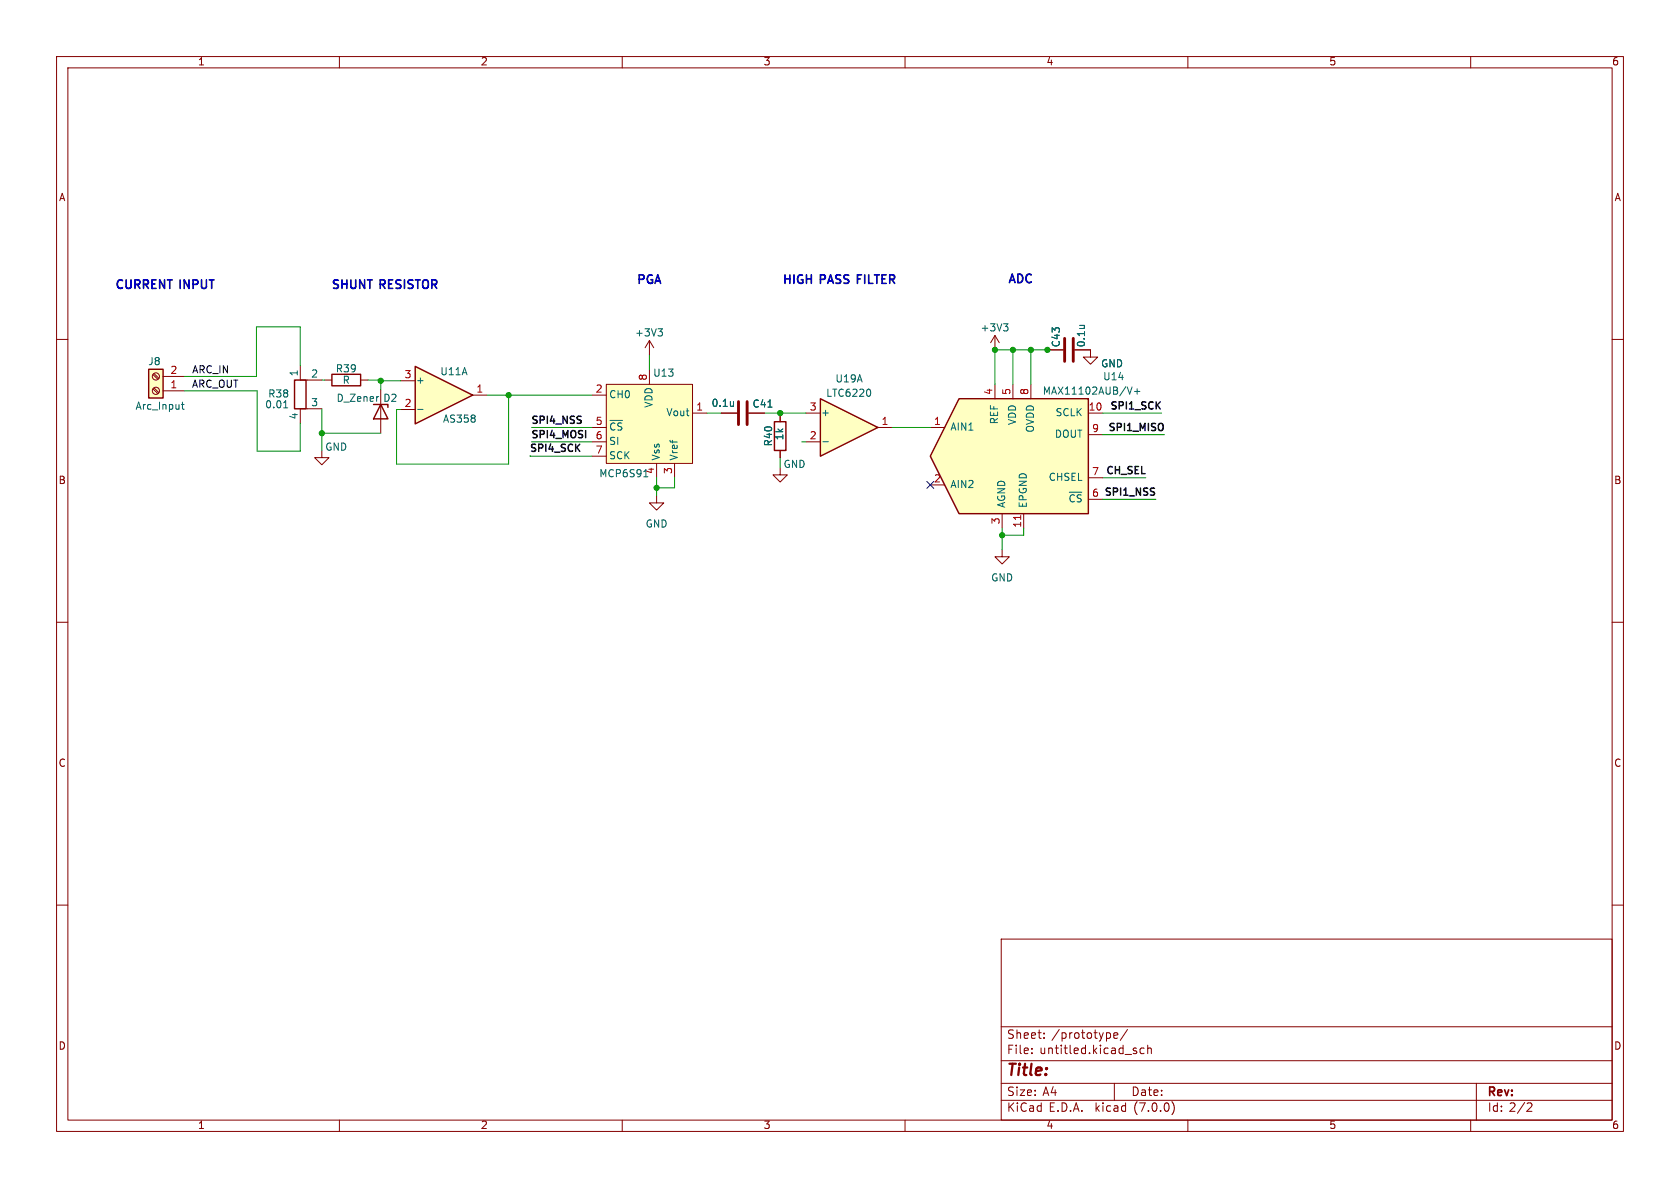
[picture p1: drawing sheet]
<svg xmlns="http://www.w3.org/2000/svg" width="297mm" height="210mm" viewBox="0 0 297 210" stroke-linecap="round" stroke-linejoin="round" font-family="sans-serif">
<g fill="none" stroke="#840000" stroke-width=".18">
<path d="M10 10h277v190h-277zM12 12h273v186h-273zM60 10v2M110 10v2M160 10v2M210 10v2M260 10v2M10 60h2M285 60h2M56.9 79.6v1.3h1.3l-1.3 1.3-1.3-1.3h1.3M192.8 61.8v1.3h-1.3l1.3 1.3 1.3-1.3h-1.3M177.2 97.2v1.2h1.2l-1.2 1.3-1.3-1.3h1.3"/>
<path d="M10 110h2M285 110h2M10 160h2M285 160h2M177 166h108v32h-108zM60 198v2M110 198v2M160 198v2M177 194.5h108M177 191.5h108M177 187.5h108M177 181.5h108"/>
<path d="M182.4 186.1v.2M182.4 185.3v.2M184.6 183.4v.2M184.6 182.6v.2M196.9 183.1l.7-.2-.1-.3h-.4l-.2 .2 .1 .7h.5M197 191.5v3M199.3 182l-1.3 1.9M200.9 185.8v.4M202.3 185.3h-.5l-.3 .2v.5l.2 .2h.6M202.9 185.4l.2-.1h.4v1M202.9 184.8v1.5M207.2 194.7a1.72 1.72 0 0 1 0 2.3"/>
<path d="M210 198v2M260 198v2M261 191.5v6.5M270.2 195h.5l.1 .4-.9 1.1h.9"/>
</g>
<path d="M145 70.5l10.2 5.1-10.2 5z" fill="#ffffc2"/>
<path d="M52.1 67.2h2v5.1h-2zM145 70.5l10.2 5.1-10.2 5z" fill="none" stroke="#840000" stroke-width=".25"/>
<path d="M175.9 59.3l-.8 1.3M175.9 59.3v2.5M175.9 59.3l.8 1.3M53.1 64.6v2.6h3.8M56.9 72.3h-3.8v2.5M142.5 78.1h2.5M142.5 73h2.5M155.2 75.6h2.5" fill="none" stroke="#840000" stroke-width=".18"/>
<path d="M177.4 57.2h.8l-.4 .5M178 57.7l.2 .3v.3l-.2 .2M50.1 72.1h.8M145.5 78.1h.9M153.8 68.9l.1 .4-.1 .6" fill="none" stroke="#006464" stroke-width=".18"/>
<path d="M169.5 70.5h22.9v20.3h-22.9l-5-10.2z" fill="#ffffc2"/>
<path d="M26.3 65.3h2.5v5.1h-2.5zM58.7 66.2h5.1v2h-5.1zM66 71.5h2.6v.5M67.3 71.5l1.3 2.5h-2.6zM136.9 74.5h2v5.1h-2zM169.5 70.5h22.9v20.3h-22.9l-5-10.2z" fill="none" stroke="#840000" stroke-width=".25"/>
<g fill="none" stroke="#840000" stroke-width=".18">
<path d="M27.1 66.2l.8 .9M27.1 68.8l.8 .8M27.2 66l.9 .9M27.2 68.6l.9 .8M28.8 69.1h3.8M28.8 66.5h3.8M57.4 67.2h1.3M63.8 67.2h1.2M67.3 69v7.6M127.5 73h2.8M132.3 73h2.8M137.9 73.3v1.2"/>
<path d="M137.9 79.6v1.3M164.5 75.6h2.5M175.9 67.9v2.6M179.1 67.9v2.6M182.2 67.9v2.6M185.2 61.8h2.8M190 61.8h2.8M192.4 73h2.5M192.4 76.8h2.5M116.1 87.6v1.3h1.2l-1.2 1.3-1.3-1.3h1.3M137.9 82.7v1.2h1.3l-1.3 1.3-1.2-1.3h1.2M164.5 85.7h2.5"/>
<path d="M177.2 90.8v2.5M181 90.8v2.5M192.4 88.3h2.5M192.4 84.5h2.5"/>
<circle cx="27.6" cy="66.5" r=".63"/>
<circle cx="27.6" cy="69.1" r=".63"/>
</g>
<path d="M180.4 91.1v.7" fill="none" stroke="#a90000" stroke-width=".18"/>
<path d="M32.1 71.5h.5M32.3 71.1v1.1l.3 .1M66.8 70.1h.1M200.1 68.4l-.4 1.3M200.6 69.2h.9M201 68.7v1M189 87h2.3M189.9 87.6l-.2-.1h-.3l-.2 .5M191.1 87.5h-.4l-.3 .3" fill="none" stroke="#006464" stroke-width=".18"/>
<path d="M188.2 59.8v4.1M189.7 59.8v4.1M130.6 71v4.1M132.1 71v4.1" fill="none" stroke="#840000" stroke-width=".51"/>
<path d="M26.3 65.3h2.5v5.1h-2.5z" fill="#ffffc2" stroke="#ffffc2" stroke-width=".18"/>
<path d="M73.4 64.8l10.2 5.1-10.2 5z" fill="#ffffc2"/>
<path d="M73.4 64.8l10.2 5.1-10.2 5z" fill="none" stroke="#840000" stroke-width=".25"/>
<g fill="none" stroke="#840000" stroke-width=".18">
<path d="M70.9 72.4h2.5M70.9 67.3h2.5M83.6 69.9h2.5M104.6 69.9h2.6M104.6 75.6h2.6M104.6 78.1h2.6M107.2 67.9h15.2v14h-15.2zM114.8 60.2v2.5M114.8 65.4v2.5M114.8 60.2l-.8 1.3M114.8 60.2l.8 1.3M122.4 73h2.6"/>
<path d="M127.5 73h2.8M132.3 73h2.8M137.9 73.3v1.2M137.9 79.6v1.3M185.2 61.8h2.8M190 61.8h2.8M104.6 80.6h2.6M116.1 81.9v2.6M119.3 81.9v2.6"/>
</g>
<path d="M116.3 58.1h.8l-.4 .5M116.9 58.6l.2 .3v.3l-.2 .2M73.8 72.4h1M107.8 74.3h2.2M108.7 74.9l-.2-.1h-.3l-.3 .5M109.9 74.8h-.5l-.2 .3M113.8 84.3h.7" fill="none" stroke="#006464" stroke-width=".18"/>
<path d="M107.2 67.9h15.2v14h-15.2z" fill="#ffffc2" stroke="#ffffc2" stroke-width=".18"/>
<path d="M205.4 74.9a.9 .9 0 0 1 0 1.2M203.9 86.9l.2 .3-.2 .3M203.9 86.3h.2" fill="none" stroke="#0f0f0f" stroke-width=".25"/>
<g fill="none" stroke="#009600" stroke-width=".18">
<path d="M32.6 69.1h12.9v10.7h7.6v-5M53.1 64.6v-6.8h-7.8v8.7h-12.7M56.9 72.3v7.3M56.9 76.6h10.4M56.9 67.2h.5M65 67.2h2.3v1.8M67.3 67.3h3.6M86.1 69.9h18.5M89.9 69.9v12.1h-19.8v-9.6h.8M94 75.6h10.6M94 78.1h10.6M114.8 62.7v2.7"/>
<path d="M125 73h2.5M135.1 73h7.4M137.9 73v.3M141.7 78.1h.8M157.7 75.6h6.8M179.1 61.8v6.1M182.2 61.8v6.1M185.3 61.8h-9.4v6.1M194.9 73h10.5M194.9 76.8h11M93.7 80.6h10.9M116.1 84.5v3.1"/>
<path d="M119.3 84.5v1.7h-3.2M137.9 80.9v1.8M177.2 93.3v3.9M181 93.3v1.3h-3.8M194.9 84.5h7.7M194.9 88.3h9.4"/>
</g>
<path d="M163.9 85.1l1.2 1.2M165.1 85.1l-1.2 1.2" fill="none" stroke="#000084" stroke-width=".18"/>
<g fill="#009600" stroke="#009600" stroke-width=".18">
<circle cx="179.1" cy="61.8" r=".46"/>
<circle cx="177.2" cy="94.6" r=".46"/>
<circle cx="185.2" cy="61.8" r=".46"/>
<circle cx="182.2" cy="61.8" r=".46"/>
<circle cx="175.9" cy="61.8" r=".46"/>
<circle cx="56.9" cy="76.6" r=".46"/>
<circle cx="67.3" cy="67.3" r=".46"/>
<circle cx="137.9" cy="73" r=".46"/>
<circle cx="89.9" cy="69.9" r=".46"/>
<circle cx="116.1" cy="86.2" r=".46"/>
</g>
<text font-size="2.8" fill="#840000" x="178" y="190.8">Title:</text>
<g font-size="2.1" fill="#0000c2">
<text x="20.4" y="51.3">CURRENT INPUT</text>
<text x="58.7" y="51.3">SHUNT RESISTOR</text>
<text x="112.6" y="50.4">PGA</text>
<text x="138.4" y="50.4">HIGH</text>
<text x="145.1" y="50.4">PASS FILTER</text>
<text x="178.3" y="50.3">ADC</text>
</g>
<g font-size="2.1" fill="#840000">
<text x="178" y="183.9">Sheet:</text>
<text x="185.9" y="183.9">/prototype/</text>
<text x="178" y="186.6">File:</text>
<text x="183.8" y="186.6">untitled.kicad_sch</text>
<text x="178" y="196.8">KiCad</text>
<text x="178" y="194">Size:</text>
<text x="184.3" y="194">A4</text>
<text x="185.4" y="196.8">E.D.A.</text>
<text x="193.7" y="196.8">kicad</text>
<text x="200" y="194">Date:</text>
<text x="200.6" y="196.8">(7.0.0)</text>
<text x="263" y="194.2">Rev:</text>
<text x="263" y="196.8">Id: 2/2</text>
</g>
<g font-size="1.8" fill="#840000">
<text x="35" y="11.8">1</text>
<text x="85" y="11.8">2</text>
<text x="135" y="11.8">3</text>
<text x="185" y="11.8">4</text>
<text x="235" y="11.8">5</text>
<text x="285" y="11.8">6</text>
<text x="10.4" y="35.8">A</text>
<text x="285.4" y="35.8">A</text>
<text x="10.3" y="85.8">B</text>
<text x="285.3" y="85.8">B</text>
<text x="10.3" y="135.8">C</text>
<text x="285.3" y="135.8">C</text>
<text x="10.3" y="185.8">D</text>
<text x="285.3" y="185.8">D</text>
<text x="35" y="199.8">1</text>
<text x="85" y="199.8">2</text>
<text x="135" y="199.8">3</text>
<text x="185" y="199.8">4</text>
<text x="235" y="199.8">5</text>
<text x="285" y="199.8">6</text>
</g>
<g font-size="1.8" fill="#006464">
<text x="112.2" y="59.8">+3V3</text>
<text x="173.3" y="58.9">+3V3</text>
<text x="26.2" y="64.8">J8</text>
<text x="187.6" y="61.5" transform="rotate(-90 187.6 61.5)">C43</text>
<text x="192.1" y="61.5" transform="rotate(-90 192.1 61.5)">0.1u</text>
<text x="194.6" y="65.2">GND</text>
<text x="47.4" y="70.5">R38</text>
<text x="52.8" y="66.6" transform="rotate(-90 52.8 66.6)">1</text>
<text x="55" y="66.9">2</text>
<text x="59.3" y="66.1">R39</text>
<text x="59.4" y="71.3">D_Zener</text>
<text x="60.5" y="68.1">R</text>
<text x="67.7" y="71.3">D2</text>
<text x="73.5" y="68.1">+</text>
<text x="77.8" y="66.6">U11A</text>
<text x="107.7" y="70.7">CH0</text>
<text x="115.4" y="66.9">U13</text>
<text x="146" y="70.4">LTC6220</text>
<text x="147.6" y="67.9">U19A</text>
<text x="184.3" y="70">MAX11102AUB/V+</text>
<text x="195" y="67.5">U14</text>
<text x="23.9" y="72.7">Arc_Input</text>
<text x="46.8" y="72.5">0.01</text>
<text x="52.8" y="74.2" transform="rotate(-90 52.8 74.2)">4</text>
<text x="55" y="72">3</text>
<text x="78.3" y="75">AS358</text>
<text x="107.7" y="77">~{CS}</text>
<text x="115.6" y="72.2" transform="rotate(-90 115.6 72.2)">VDD</text>
<text x="117.7" y="73.9">Vout</text>
<text x="125.7" y="72.2">0.1u</text>
<text x="133" y="72.3">C41</text>
<text x="138.7" y="77.9" transform="rotate(-90 138.7 77.9)">1k</text>
<text x="145.2" y="73.9">+</text>
<text x="168" y="76.4">AIN1</text>
<text x="176.7" y="75.1" transform="rotate(-90 176.7 75.1)">REF</text>
<text x="179.9" y="75.3" transform="rotate(-90 179.9 75.3)">VDD</text>
<text x="183.1" y="76.6" transform="rotate(-90 183.1 76.6)">OVDD</text>
<text x="186.4" y="77.7">DOUT</text>
<text x="186.5" y="73.9">SCLK</text>
<text x="57.4" y="79.9">GND</text>
<text x="107.7" y="78.9">SI</text>
<text x="107.7" y="81.5">SCK</text>
<text x="115.8" y="83.9" transform="rotate(-90 115.8 83.9)">4</text>
<text x="116.9" y="81.4" transform="rotate(-90 116.9 81.4)">Vss</text>
<text x="120.1" y="81.4" transform="rotate(-90 120.1 81.4)">Vref</text>
<text x="136.8" y="79" transform="rotate(-90 136.8 79)">R40</text>
<text x="138.5" y="83">GND</text>
<text x="105.9" y="84.6">MCP6S91</text>
<text x="168" y="86.6">AIN2</text>
<text x="178" y="89.8" transform="rotate(-90 178 89.8)">AGND</text>
<text x="181.8" y="89.8" transform="rotate(-90 181.8 89.8)">EPGND</text>
<text x="185.3" y="85.3">CHSEL</text>
<text x="188.8" y="89.7">~{CS}</text>
<text x="114.1" y="93.5">GND</text>
<text x="175.2" y="103.1">GND</text>
</g>
<g font-size="1.8" fill="#a90000">
<text x="30.1" y="68.8">1</text>
<text x="30.1" y="66.3">2</text>
<text x="71.5" y="67.1">3</text>
<text x="84.2" y="69.6">1</text>
<text x="105.2" y="69.6">2</text>
<text x="114.6" y="67.3" transform="rotate(-90 114.6 67.3)">8</text>
<text x="175.6" y="69.9" transform="rotate(-90 175.6 69.9)">4</text>
<text x="178.8" y="69.9" transform="rotate(-90 178.8 69.9)">5</text>
<text x="182" y="69.9" transform="rotate(-90 182 69.9)">8</text>
<text x="71.5" y="72.1">2</text>
<text x="105.2" y="75.3">5</text>
<text x="105.2" y="77.9">6</text>
<text x="123" y="72.8">1</text>
<text x="143.1" y="77.9">2</text>
<text x="143.1" y="72.8">3</text>
<text x="155.8" y="75.3">1</text>
<text x="165.1" y="75.3">1</text>
<text x="192.4" y="72.8">10</text>
<text x="193" y="76.6">9</text>
<text x="105.2" y="80.4">7</text>
<text x="119" y="83.9" transform="rotate(-90 119 83.9)">3</text>
<text x="165.1" y="85.5">2</text>
<text x="193" y="84.2">7</text>
<text x="176.9" y="92.7" transform="rotate(-90 176.9 92.7)">3</text>
<text x="180.7" y="93.3" transform="rotate(-90 180.7 93.3)">11</text>
</g>
<g font-size="1.8" fill="#0f0f0f">
<text x="33.8" y="68.7">ARC_OUT</text>
<text x="33.9" y="66.2">ARC_IN</text>
<text x="94" y="77.7">SPI4_MOSI</text>
<text x="94" y="75.1">SPI4_NSS</text>
<text x="195.6" y="76.4">SPI1_MISO</text>
<text x="196" y="72.6">SPI1_SCK</text>
<text x="193" y="88">6 SPI1_NSS</text>
<text x="195.2" y="84">CH_SEL</text>
</g>
<text font-size="1.8" fill="#009600" x="93.7" y="80.1">SPI4_SCK</text>
</svg>
